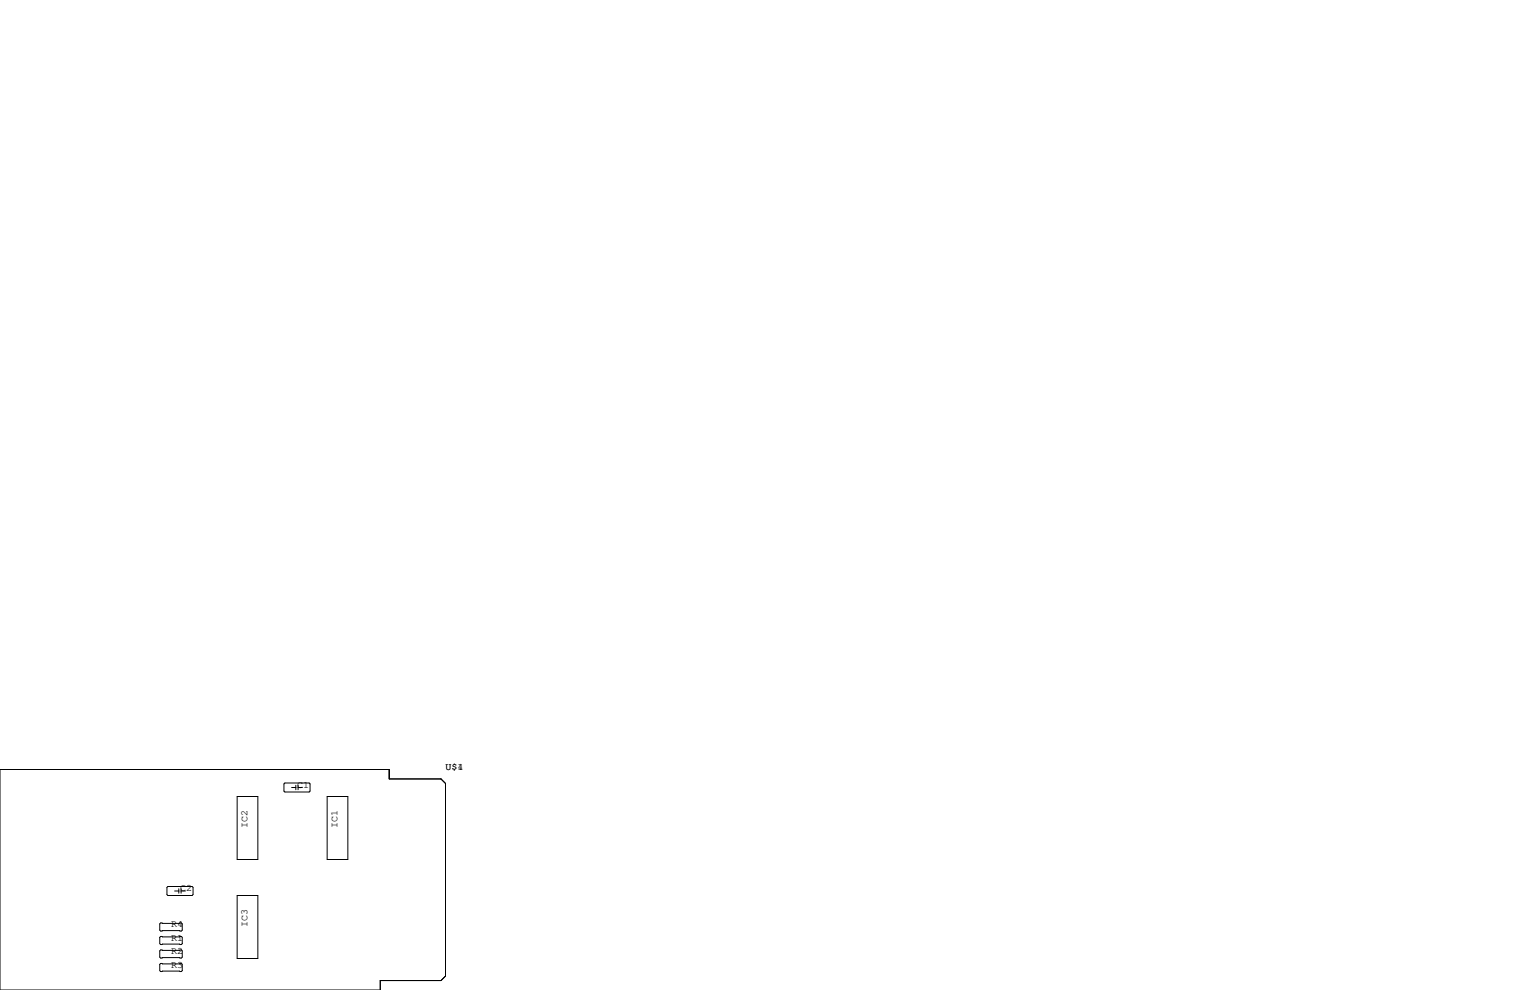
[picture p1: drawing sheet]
<svg xmlns="http://www.w3.org/2000/svg" width="432mm" height="279mm" viewBox="0 0 432 279" stroke-linecap="round" stroke-linejoin="round" font-family="sans-serif">
<g fill="none" stroke="#000" stroke-width=".28">
<path d="M0 217.2h109.9v2.6h14.6l1.2 1.3v54.4l-1.2 1.2h-17.2v2.7h-107.3zM66.9 224.8h5.9v17.8h-5.9zM80.1 221.2l.3-.2h6.8l.3 .2v2.1l-.3 .2h-6.8l-.3-.2zM82.3 222.2h1.2M83.5 221.6v1.3M84.1 221.6v1.3M84.1 222.2h1.2M92.3 224.8h5.9v17.8h-5.9zM47.1 250.4l.3-.2h6.8l.3 .2v2.1l-.3 .2h-6.8l-.3-.2zM49.3 251.5h1.2M50.5 250.8v1.3M51.1 250.8v1.3"/>
<path d="M51.1 251.5h1.2M66.9 252.7h5.9v17.8h-5.9zM45.1 260.7l.2-.2h5.9l.2 .2v1.8l-.2 .3h-5.9l-.2-.3zM45.1 264.5l.2-.2h5.9l.2 .2v1.8l-.2 .3h-5.9l-.2-.3zM45.1 268.4l.2-.3h5.9l.2 .3v1.7l-.2 .3h-5.9l-.2-.3zM45.1 272.2l.2-.3h5.9l.2 .3v1.7l-.2 .3h-5.9l-.2-.3z"/>
</g>
<g font-size="2.8">
<text x="125.7" y="217.2">U$1</text>
<text x="129.1" y="217.2">4</text>
<text x="83.8" y="222.2">C1</text>
<text x="69.8" y="233.7" transform="rotate(-90 69.8 233.7)">IC2</text>
<text x="95.2" y="233.7" transform="rotate(-90 95.2 233.7)">IC1</text>
<text x="50.8" y="251.5">C2</text>
<text x="48.3" y="261.6">R4</text>
<text x="69.8" y="261.6" transform="rotate(-90 69.8 261.6)">IC3</text>
<text x="48.3" y="265.4">R1</text>
<text x="48.3" y="269.2">R2</text>
<text x="48.3" y="273">R3</text>
</g>
</svg>
